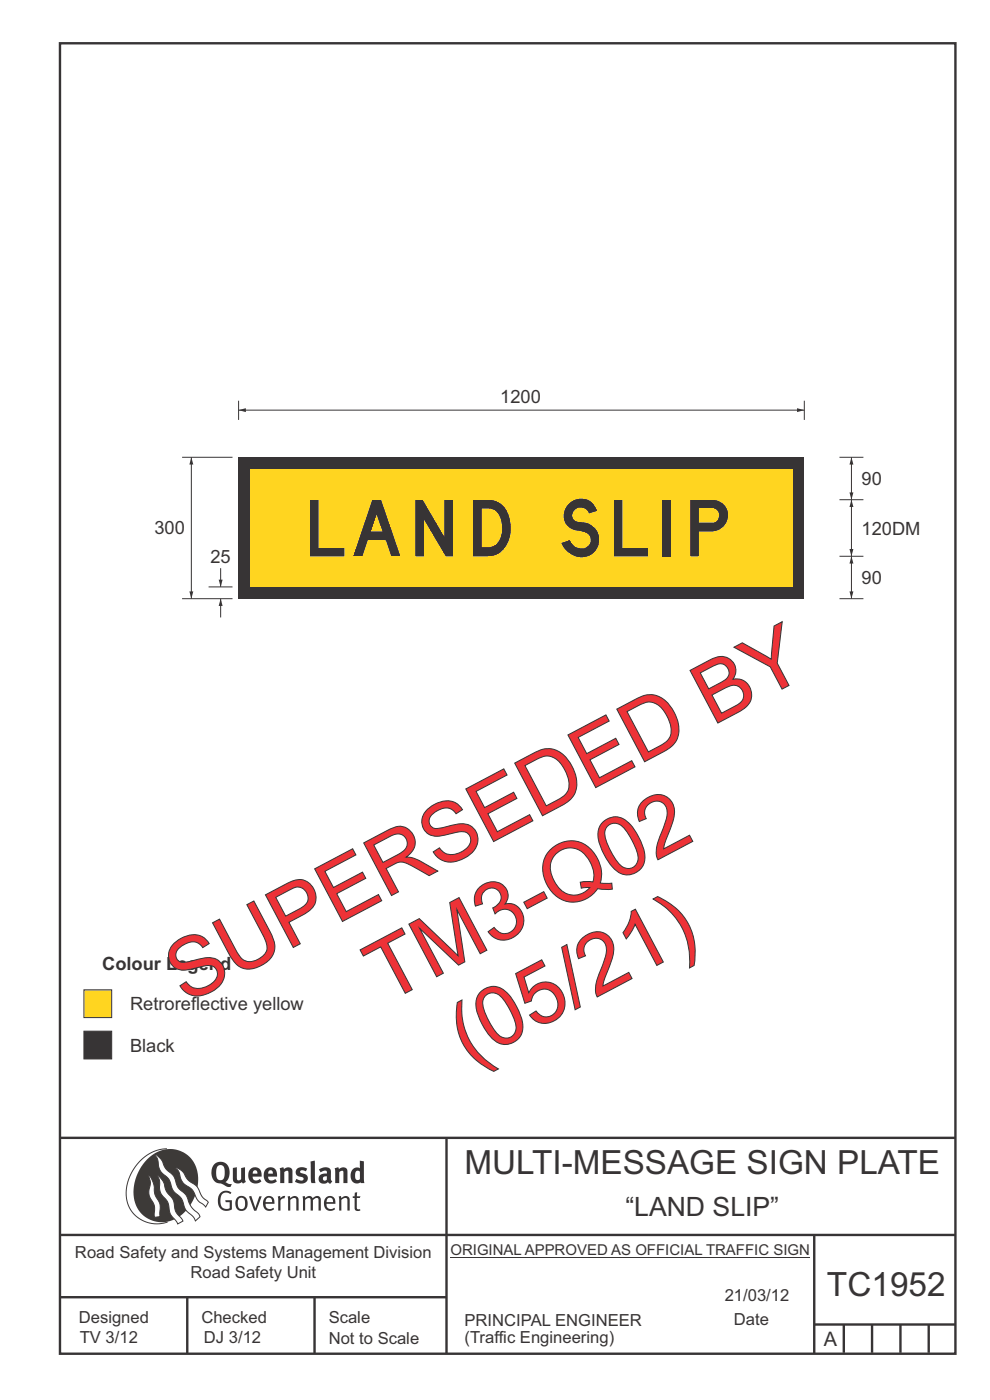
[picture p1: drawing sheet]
<svg xmlns="http://www.w3.org/2000/svg" width="210mm" height="297mm" viewBox="0 0 210 297" stroke-linecap="round" stroke-linejoin="round" font-family="sans-serif">
<g fill="none" stroke="#373435" stroke-width=".51">
<path d="M12.7 9.2h190v278h-190zM12.7 241.4h190M94.7 241.4v45.8M12.7 262h190M12.7 275.2h82M39.7 275.2v12M66.7 275.2v12M172.7 262.2v25M172.7 281h30M179 281v6M185 281v6M191 281v6"/>
<path d="M197 281v6"/>
</g>
<path d="M95.5 266.7h76.3" fill="none" stroke="#373435" stroke-width=".21"/>
<path d="M35.4 243.7a9.5 9.5 0 0 0-8.6 10.4 6.5 6.5 0 0 0 8.8 5.1" fill="none" stroke="#3d3a38" stroke-width=".21"/>
<path d="M31.3 245.9a6.1 6.1 0 0 1 7.3-1.6 6.1 6.1 0 0 1 3.4 6.6 8.8 8.8 0 0 1-7.2 8.4 6.1 6.1 0 0 1-6.4-7.5 10.5 10.5 0 0 1 2.9-5.9z" fill-rule="evenodd" fill="#3d3a38"/>
<g fill="#fefefe" stroke="#3d3a38" stroke-width=".21">
<path d="M31.6 249.4l.3 .3 .6 1.2 .4 2.5 1 2 .1 2.7-1.2 .2-.1-2.5-.9-1.8-.2-.7 .3-2.4z" fill-rule="evenodd"/>
<path d="M37.1 247.7l.6 .1 .9 .6 1.3 1.9 1.9 1.5 1.1 2.1 1.3 1.2-.6 1-1.6-1.5-1.2-2.2-2-1.5-.5-.9-.4-1.5z" fill-rule="evenodd"/>
<path d="M32.8 244.9l.4 .1 .9 .8 1 2.1 1.7 1.5 .9 2.5 1.7 1.6 1.2 2.5 1.6 1.6 .2 .5-1 .9-.4-.9-1.6-1.5-1-2.4-1.7-1.7-.9-2.4-1.8-1.7-.3-.9-.3-1.6z" fill-rule="evenodd"/>
<path d="M33.4 249.4l.5 .3 .7 1 .7 2 1.5 1.9 .5 2.5 1.4 1.8 .1 .1-1.1 .7-1.6-2.2-.6-2.5-1.4-1.9-.3-1v-1.6z" fill-rule="evenodd"/>
</g>
<g fill="#373435">
<path d="M46.8 253.1l.5-.4 .6-.1 .7 .1 .5 .3-.2 .3-.9-.3-.8 .2-.3 .7-.1 1.1 .1 .6 .3 .5 .5 .3 .6 .1 .4-.2v-1.3h-.8l-.1-.4h1.4v2l-.7 .2-.8 .1-.6-.2-.5-.5-.3-.8-.1-.9 .2-.8z" fill-rule="evenodd"/>
<path d="M50.7 254.3l.7-.2 .5 .5 .1 1.2-.2 .4-.3 .3h-.5l-.4-.4-.2-1.1zM50.4 254l-.5 1.1 .2 1.2 .8 .6 1-.2 .4-.4 .2-.5v-.8l-.2-.7-.3-.4-.5-.2h-.6z" fill-rule="evenodd"/>
<path d="M52.8 253.8l.5-.1 .9 2.6 .8-2.5h.5l-1.1 3h-.5z" fill-rule="evenodd"/>
<path d="M56.6 254.2l.4-.1 .4 .1 .2 .3 .1 .5h-1.4zM56.2 254l-.4 1v.7l.3 .6 .3 .4 .6 .2 1-.3 .2-.1-.2-.3-.6 .3-.7-.2-.3-.2-.1-.6v-.1h1.9l-.2-1.2-.8-.5-.5 .1z" fill-rule="evenodd"/>
<path d="M58.9 253.8l.5-.1 .1 .5 .4-.4 .6-.1-.2 .5-.4 .1-.4 .3v2.2h-.5z" fill-rule="evenodd"/>
<path d="M61 253.8h.5a.24 .24 0 0 0 .1 .3 .24 .24 0 0 0 .3-.2l.8-.2 .6 .5v2.6h-.4l-.1-2.3-.1-.3-.3-.1-.8 .5v2.2h-.5z" fill-rule="evenodd"/>
<path d="M64.2 253.8h.4a.23 .23 0 0 0 .2 .3 .23 .23 0 0 0 .3-.2l.5-.2 .5 .2a.23 .23 0 0 0 .3 .2 .23 .23 0 0 0 .2-.1l.8-.3 .6 .4 .1 2.7h-.5v-2.3l-.1-.3-.3-.1-.8 .5v2.2h-.5v-2.3l-.1-.3h-.3l-.8 .4v2.2h-.4z" fill-rule="evenodd"/>
<path d="M69.5 254.2l.5-.1 .4 .1 .2 .8h-1.3zM69.2 254l-.5 1 .1 .7 .2 .6 .4 .4 .4 .2 1.1-.3 .2-.1-.2-.3-.6 .3-.7-.2-.3-.3v-.6h1.9l-.2-1.2-.4-.3-.5-.2-.5 .1z" fill-rule="evenodd"/>
<path d="M71.8 253.8h.5a.24 .24 0 0 0 .1 .3 .24 .24 0 0 0 .4-.2l.7-.2 .6 .5 .1 2.6h-.5v-2.3l-.1-.3-.4-.1-.8 .5v2.2h-.5z" fill-rule="evenodd"/>
<path d="M75.3 253l.5-.1-.1 .9h.8l-.2 .3h-.6v2.2l.2 .2h.5v.3l-.2 .1-.6-.1-.4-.3v-2.4h-.4v-.3h.4z" fill-rule="evenodd"/>
<path d="M46.2 247.4l.4-.2h.4l.6 .6v1.8l-.2 .5-.4 .2h-.7l-.3-.5-.1-1.6zM45.5 246.9l-.4 .7-.2 .8v1l.3 .9 .7 .6 1 .2 1.6 .7 .4-.1 .3-.5h-.6l-.8-.4 .7-.9 .2-1.5a1.91 1.91 0 0 0-1.1-1.8 1.91 1.91 0 0 0-2.1 .3z" fill-rule="evenodd"/>
<path d="M49.4 247.8l.8-.2 .1 2.5 .1 .2 .3 .1 .4-.3v-2.3l.9-.2v2.6l.2 .5-.7 .3a.39 .39 0 0 0-.7 0h-.8l-.5-.4z" fill-rule="evenodd"/>
<path d="M53.8 248.4l.3-.1h.3l.2 .7h-1zM53.1 248l-.3 .5-.1 .8v.7l.4 .6 .5 .4 .6 .1 .7-.1 .6-.4-.4-.5-.4 .3h-.5l-.4-.1-.2-.4v-.3h1.9l-.1-1-.3-.6-1-.4-.5 .1z" fill-rule="evenodd"/>
<path d="M57.1 248.4l.2-.1h.4l.2 .7h-1zM56.4 248l-.4 .6-.1 .8 .1 .7 .4 .5 .5 .4 .6 .1 .6-.1 .6-.4-.3-.5-.6 .3h-.5l-.4-.6v-.2h1.9l-.1-1-.3-.6-.5-.3-.5-.1-.5 .1z" fill-rule="evenodd"/>
<path d="M59.3 247.8l.8-.2 .1 .4 1-.4 .7 .3 .1 .5v2.6h-.8v-2.3l-.3-.3-.6 .3v2.3h-.9z" fill-rule="evenodd"/>
<path d="M63 248l.9-.4 1.3 .3-.3 .6-.9-.2-.3 .2 .1 .3 1 .3 .4 .4v.8l-.4 .6-1.1 .2-1.1-.4 .3-.6 1 .4 .3-.1 .2-.3-.2-.3-.9-.3-.4-.3-.2-.6z" fill-rule="evenodd"/>
<path d="M68.6 249.7l.7-.2v.8l-.3 .2-.3-.1-.2-.3zM67.6 248.1l.4 .6 .8-.4 .5 .2a.35 .35 0 0 1 0 .5 .35 .35 0 0 1-.5 0l-1 .4-.2 .9 .2 .4 .3 .3h1.1a.49 .49 0 0 1 .8 .2l.5-.6-.3-.4v-1.7l-.2-.5-.4-.3-.6-.1z" fill-rule="evenodd"/>
<path d="M71 247.8l.8-.2 .1 .4 .9-.4 .7 .3 .2 .5v2.6h-.8l-.1-2.3-.2-.3-.6 .3v2.3h-.9z" fill-rule="evenodd"/>
<path d="M75.6 248.5l.3-.1 .4 .2v1.5l-.3 .2h-.4l-.2-.4-.1-.9zM76.3 246.2v1.3a.19 .19 0 0 1 0 .3 .19 .19 0 0 1-.3-.1l-.8 .1-.6 .5-.2 .9 .1 1 .3 .5 .6 .3h.6l.5-.2v.2h.8l-.1-4.6z" fill-rule="evenodd"/>
<path d="M65.9 246.4l.9-.2 .1 4.8h-.8l-.1-.3z" fill-rule="evenodd"/>
</g>
<path d="M17.8 218.8h5.9v5.8h-5.9z" fill-rule="evenodd" fill="#373435" stroke="#373435" stroke-width=".21"/>
<path d="M17.8 210h5.9v5.9h-5.9z" fill-rule="evenodd" fill="#ffd520" stroke="#373435" stroke-width=".21"/>
<path d="M50.6 97h120v30h-120z" fill-rule="evenodd" fill="#373435"/>
<path d="M53.1 99.5h115v25h-115z" fill-rule="evenodd" fill="#ffd520"/>
<path d="M50.6 87h120" fill="none" stroke="#373435" stroke-width=".21"/>
<g fill="#373435">
<path d="M169.1 86.6l1.5 .4-1.5 .4z"/>
<path d="M50.6 87l1.6-.4v.8z"/>
</g>
<path d="M50.6 85v4.1M170.6 85v4.1M180.6 118v9" fill="none" stroke="#373435" stroke-width=".21"/>
<g fill="#373435">
<path d="M180.2 125.5h.8l-.4 1.5z"/>
<path d="M180.6 118l.4 1.6h-.8z"/>
</g>
<path d="M180.6 106v12" fill="none" stroke="#373435" stroke-width=".21"/>
<g fill="#373435">
<path d="M180.2 116.5h.8l-.4 1.5z"/>
<path d="M180.6 106l.4 1.6h-.8z"/>
</g>
<path d="M180.6 97v9M178.1 118h5.1M178.1 127h5.1" fill="none" stroke="#373435" stroke-width=".21"/>
<g fill="#373435">
<path d="M180.2 104.5h.8l-.4 1.5z"/>
<path d="M180.6 97l.4 1.6h-.8z"/>
</g>
<path d="M178.1 97h5.1M178.1 106h5.1" fill="none" stroke="#373435" stroke-width=".21"/>
<g fill="#373435">
<path d="M65.7 106h1.9v10.3h5.4v1.7h-7.3z"/>
<path d="M88.1 106h1.6l4.5 7.8v-7.8h1.9v12h-1.6l-4.5-7.7v7.7h-1.9z"/>
<path d="M120.7 106.8a3.6 3.6 0 0 1 6 1.6l-1.8 .5a1.74 1.74 0 0 0-2.3-1.2 1.74 1.74 0 0 0-.9 2.4 2.93 2.93 0 0 0 2.3 .7 3.8 3.8 0 0 1 2.7 5.4 3.8 3.8 0 0 1-5.8 1.2l-1.2-1-.6-1.2 1.8-.7a2.45 2.45 0 0 0 4.1 1 1.79 1.79 0 0 0-1.5-2.7 4.1 4.1 0 0 1-3.6-1.8 3.6 3.6 0 0 1 .8-4.2z"/>
<path d="M130.2 106h1.8v10.3h5.5v1.7h-7.3z"/>
<path d="M140.4 106h1.9v12h-1.9z"/>
<path d="M79 106h1.8l4.1 12h-1.9l-1.2-3.4h-3.8l-1.1 3.4h-2zM79.9 109.2l-1.2 3.5h2.4z"/>
<path d="M100.3 106v12h3.4a5.1 5.1 0 0 0 4.6-5.1 6.2 6.2 0 0 0-2.9-6.6l-1.1-.2zM102.2 107.9a3.6 3.6 0 0 1 3.1 .7 5.3 5.3 0 0 1-.4 7.1 4 4 0 0 1-2.7 .4z"/>
<path d="M148.3 107.8h2.7a1.55 1.55 0 0 1 1.5 1.5 1.55 1.55 0 0 1-1.3 1.6h-2.9zM146.4 106v12h1.9v-5.2h2.5a3.4 3.4 0 0 0 3.6-3.3 3.4 3.4 0 0 0-3.4-3.5z"/>
</g>
<path d="M46.8 120.5v4" fill="none" stroke="#373435" stroke-width=".21"/>
<path d="M46.4 123h.8l-.4 1.5z" fill="#373435"/>
<path d="M46.8 127v4" fill="none" stroke="#373435" stroke-width=".21"/>
<path d="M46.8 127l.4 1.6h-.8z" fill="#373435"/>
<path d="M38.6 97h10.7M40.6 97v30M38.6 127h10.7M44.2 124.5h5.1" fill="none" stroke="#373435" stroke-width=".21"/>
<g fill="#373435">
<path d="M40.2 125.5h.8l-.4 1.5z"/>
<path d="M40.6 97l.4 1.6h-.8z"/>
</g>
<g font-size="17.6" fill="#ed3237">
<text x="39.4" y="213.1" transform="rotate(-28 39.4 213.1)">SUPERSEDED BY</text>
<text x="81.9" y="212.9" transform="rotate(-28 81.9 212.9)">TM3-Q02</text>
<text x="99.4" y="225.9" transform="rotate(-28 99.4 225.9)">(05/21)</text>
</g>
<g font-size="7.1" fill="#373435">
<text x="98.5" y="249.1">MULTI-MESSAGE SIGN PLATE</text>
<text x="175.4" y="275">TC1952</text>
</g>
<text font-size="5.6" fill="#373435" x="132.6" y="258">“LAND SLIP”</text>
<text font-size="4.2" fill="#373435" x="174.7" y="285.6">A</text>
<g font-size="3.9" fill="#373435">
<text x="106.1" y="85.5">1200</text>
<text x="182.7" y="102.8">90</text>
<text x="32.7" y="113.4">300</text>
<text x="182.7" y="113.4">120DM</text>
<text x="44.6" y="119.5">25</text>
<text x="182.7" y="123.8">90</text>
<text x="21.7" y="205.9">Colour Legend</text>
<text x="27.6" y="214.3">Retroreflective yellow</text>
<text x="27.6" y="223.1">Black</text>
</g>
<g font-size="3.5" fill="#373435">
<text x="15.9" y="266.8">Road Safety and Systems Management Division</text>
<text x="40.4" y="271.1">Road Safety Unit</text>
<text x="16.7" y="280.6">Designed</text>
<text x="42.7" y="280.6">Checked</text>
<text x="69.7" y="280.6">Scale</text>
<text x="98.5" y="281.3">PRINCIPAL ENGINEER</text>
<text x="153.7" y="276.1">21/03/12</text>
<text x="155.7" y="281.2">Date</text>
<text x="16.9" y="284.8">TV 3/12</text>
<text x="43.2" y="284.8">DJ 3/12</text>
<text x="69.7" y="285.2">Not to Scale</text>
<text x="98.5" y="284.8">(Traffic Engineering)</text>
</g>
<text font-size="3.2" fill="#373435" x="95.5" y="266.3">ORIGINAL APPROVED AS OFFICIAL TRAFFIC SIGN</text>
</svg>
